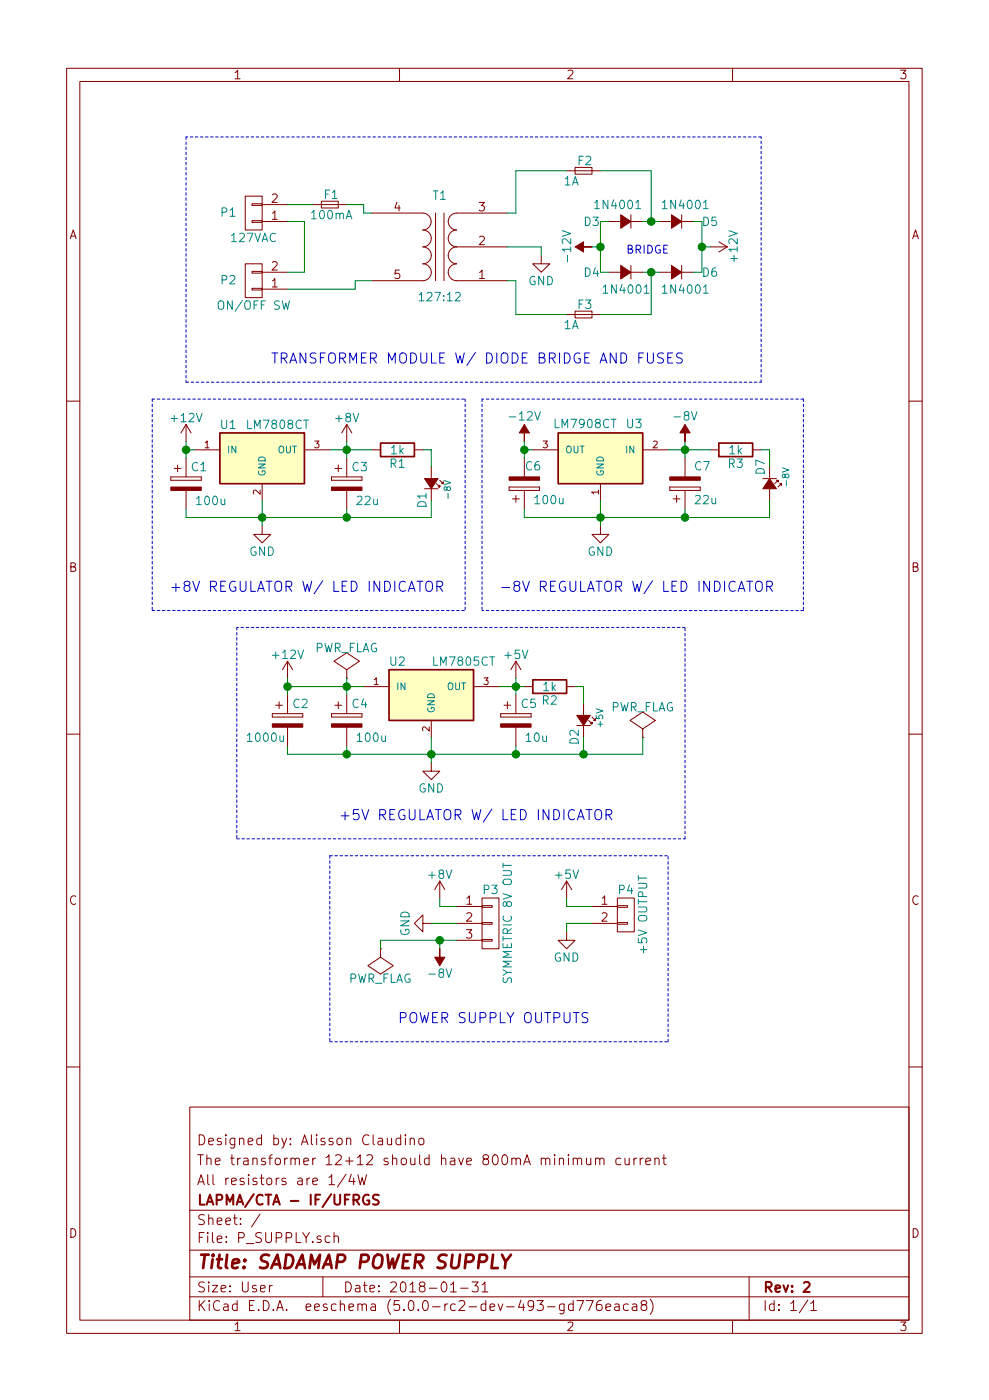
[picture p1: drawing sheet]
EESchema Schematic File Version 4
LIBS:P_SUPPLY-cache
EELAYER 26 0
EELAYER END
$Descr User 5846 8268
encoding utf-8
Sheet 1 1
Title "SADAMAP POWER SUPPLY"
Date "2018-01-31"
Rev "2"
Comp "LAPMA/CTA - IF/UFRGS"
Comment1 "All resistors are 1/4W"
Comment2 "The transformer 12+12 should have 800mA minimum current"
Comment3 "Designed by: Alisson Claudino"
Comment4 ""
$EndDescr
$Comp
L P_SUPPLY-rescue:CONN_01X02 P1
U 1 1
P 1500 1250
F 0 "P1" H 1650 1250 50  0000 C CNN
F 1 "127VAC" H 1500 1400 50  0000 C CNN
F 2 "Connectors:bornier2" H 1500 1250 50  0001 C CNN
F 3 "" H 1500 1250 50  0000 C CNN
	1    1500 1250
	-1   0    0    1   
$EndComp
$Comp
L P_SUPPLY-rescue:F_Small F2
U 1 1
P 3450 1000
F 0 "F2" H 3410 1060 50  0000 L CNN
F 1 "1A" H 3330 940 50  0000 L CNN
F 2 "Fuse_Holders_and_Fuses:Fuseholder5x20_horiz_SemiClosed_Casing10x25mm" H 3450 1000 50  0001 C CNN
F 3 "" H 3450 1000 50  0000 C CNN
	1    3450 1000
	1    0    0    -1  
$EndComp
$Comp
L P_SUPPLY-rescue:GND #PWR01
U 1 1
P 3200 1500
F 0 "#PWR01" H 3200 1250 50  0001 C CNN
F 1 "GND" H 3200 1350 50  0000 C CNN
F 2 "" H 3200 1500 50  0000 C CNN
F 3 "" H 3200 1500 50  0000 C CNN
	1    3200 1500
	1    0    0    -1  
$EndComp
$Comp
L P_SUPPLY-rescue:CP C2
U 1 1
P 1700 4250
F 0 "C2" H 1725 4350 50  0000 L CNN
F 1 "1000u" H 1450 4150 50  0000 L CNN
F 2 "Capacitors_THT:CP_Radial_D10.0mm_P5.00mm" H 1738 4100 50  0001 C CNN
F 3 "" H 1700 4250 50  0000 C CNN
	1    1700 4250
	1    0    0    -1  
$EndComp
$Comp
L P_SUPPLY-rescue:GND #PWR02
U 1 1
P 2550 4500
F 0 "#PWR02" H 2550 4250 50  0001 C CNN
F 1 "GND" H 2550 4350 50  0000 C CNN
F 2 "" H 2550 4500 50  0000 C CNN
F 3 "" H 2550 4500 50  0000 C CNN
	1    2550 4500
	1    0    0    -1  
$EndComp
$Comp
L P_SUPPLY-rescue:CP C4
U 1 1
P 2050 4250
F 0 "C4" H 2075 4350 50  0000 L CNN
F 1 "100u" H 2100 4150 50  0000 L CNN
F 2 "Capacitors_THT:C_Rect_L7.0mm_W2.0mm_P5.00mm" H 2088 4100 50  0001 C CNN
F 3 "" H 2050 4250 50  0000 C CNN
	1    2050 4250
	1    0    0    -1  
$EndComp
$Comp
L P_SUPPLY-rescue:CP C5
U 1 1
P 3050 4250
F 0 "C5" H 3075 4350 50  0000 L CNN
F 1 "10u" H 3100 4150 50  0000 L CNN
F 2 "Capacitors_THT:CP_Radial_D5.0mm_P2.50mm" H 3088 4100 50  0001 C CNN
F 3 "" H 3050 4250 50  0000 C CNN
	1    3050 4250
	1    0    0    -1  
$EndComp
$Comp
L P_SUPPLY-rescue:+5V #PWR03
U 1 1
P 3050 4000
F 0 "#PWR03" H 3050 3850 50  0001 C CNN
F 1 "+5V" H 3050 4140 50  0000 C CNN
F 2 "" H 3050 4000 50  0000 C CNN
F 3 "" H 3050 4000 50  0000 C CNN
	1    3050 4000
	1    0    0    -1  
$EndComp
$Comp
L P_SUPPLY-rescue:PWR_FLAG #FLG04
U 1 1
P 2050 4000
F 0 "#FLG04" H 2050 4095 50  0001 C CNN
F 1 "PWR_FLAG" H 2050 4180 50  0000 C CNN
F 2 "" H 2050 4000 50  0000 C CNN
F 3 "" H 2050 4000 50  0000 C CNN
	1    2050 4000
	1    0    0    -1  
$EndComp
$Comp
L P_SUPPLY-rescue:PWR_FLAG #FLG05
U 1 1
P 3800 4350
F 0 "#FLG05" H 3800 4445 50  0001 C CNN
F 1 "PWR_FLAG" H 3800 4530 50  0000 C CNN
F 2 "" H 3800 4350 50  0000 C CNN
F 3 "" H 3800 4350 50  0000 C CNN
	1    3800 4350
	1    0    0    -1  
$EndComp
$Comp
L P_SUPPLY-rescue:Led_Small D2
U 1 1
P 3450 4250
F 0 "D2" H 3300 4200 50  0000 L CNN
F 1 "+5V" H 3400 4350 39  0000 L CNN
F 2 "LEDs:LED_D5.0mm" V 3450 4250 50  0001 C CNN
F 3 "" V 3450 4250 50  0000 C CNN
	1    3450 4250
	0    1    -1   0   
$EndComp
$Comp
L P_SUPPLY-rescue:R R2
U 1 1
P 3250 4050
F 0 "R2" V 3330 4050 50  0000 C CNN
F 1 "1k" V 3250 4050 50  0000 C CNN
F 2 "w_pth_resistors:RC03" V 3180 4050 50  0001 C CNN
F 3 "" H 3250 4050 50  0000 C CNN
	1    3250 4050
	0    -1   1    0   
$EndComp
$Comp
L P_SUPPLY-rescue:F_Small F1
U 1 1
P 1950 1200
F 0 "F1" H 1910 1260 50  0000 L CNN
F 1 "100mA" H 1830 1140 50  0000 L CNN
F 2 "Fuse_Holders_and_Fuses:Fuseholder5x20_horiz_SemiClosed_Casing10x25mm" H 1950 1200 50  0001 C CNN
F 3 "" H 1950 1200 50  0000 C CNN
	1    1950 1200
	1    0    0    -1  
$EndComp
$Comp
L P_SUPPLY-rescue:CONN_01X02 P2
U 1 1
P 1500 1650
F 0 "P2" H 1650 1650 50  0000 C CNN
F 1 "ON/OFF SW" H 1500 1800 50  0000 C CNN
F 2 "Connectors:bornier2" H 1500 1650 50  0001 C CNN
F 3 "" H 1500 1650 50  0000 C CNN
	1    1500 1650
	-1   0    0    1   
$EndComp
$Comp
L P_SUPPLY-rescue:D_Small D3
U 1 1
P 3700 1300
F 0 "D3" H 3850 1300 50  0000 L CNN
F 1 "1N4001" H 3600 1400 50  0000 L CNN
F 2 "Diodes_THT:D_DO-35_SOD27_P7.62mm_Horizontal" V 3700 1300 50  0001 C CNN
F 3 "" V 3700 1300 50  0000 C CNN
	1    3700 1300
	-1   0    0    -1  
$EndComp
$Comp
L P_SUPPLY-rescue:D_Small D5
U 1 1
P 4000 1300
F 0 "D5" H 3750 1300 50  0000 L CNN
F 1 "1N4001" H 3800 1400 50  0000 L CNN
F 2 "Diodes_THT:D_DO-35_SOD27_P7.62mm_Horizontal" V 4000 1300 50  0001 C CNN
F 3 "" V 4000 1300 50  0000 C CNN
	1    4000 1300
	-1   0    0    -1  
$EndComp
$Comp
L P_SUPPLY-rescue:D_Small D4
U 1 1
P 3700 1600
F 0 "D4" H 3850 1600 50  0000 L CNN
F 1 "1N4001" H 3550 1500 50  0000 L CNN
F 2 "Diodes_THT:D_DO-35_SOD27_P7.62mm_Horizontal" V 3700 1600 50  0001 C CNN
F 3 "" V 3700 1600 50  0000 C CNN
	1    3700 1600
	-1   0    0    -1  
$EndComp
$Comp
L P_SUPPLY-rescue:D_Small D6
U 1 1
P 4000 1600
F 0 "D6" H 3750 1600 50  0000 L CNN
F 1 "1N4001" H 3800 1500 50  0000 L CNN
F 2 "Diodes_THT:D_DO-35_SOD27_P7.62mm_Horizontal" V 4000 1600 50  0001 C CNN
F 3 "" V 4000 1600 50  0000 C CNN
	1    4000 1600
	-1   0    0    -1  
$EndComp
Text Notes 3700 1500 0    47   ~ 0
BRIDGE\n
$Comp
L P_SUPPLY-rescue:LM7805CT U2
U 1 1
P 2550 4100
F 0 "U2" H 2350 4300 50  0000 C CNN
F 1 "LM7805CT" H 2550 4300 50  0000 L CNN
F 2 "Power_Integrations:TO-220" H 2550 4200 50  0001 C CIN
F 3 "" H 2550 4100 50  0000 C CNN
	1    2550 4100
	1    0    0    -1  
$EndComp
$Comp
L P_SUPPLY-rescue:+12V #PWR06
U 1 1
P 4200 1450
F 0 "#PWR06" H 4200 1300 50  0001 C CNN
F 1 "+12V" H 4200 1590 50  0000 C CNN
F 2 "" H 4200 1450 50  0000 C CNN
F 3 "" H 4200 1450 50  0000 C CNN
	1    4200 1450
	0    1    1    0   
$EndComp
$Comp
L P_SUPPLY-rescue:+12V #PWR07
U 1 1
P 1700 4000
F 0 "#PWR07" H 1700 3850 50  0001 C CNN
F 1 "+12V" H 1700 4140 50  0000 C CNN
F 2 "" H 1700 4000 50  0000 C CNN
F 3 "" H 1700 4000 50  0000 C CNN
	1    1700 4000
	1    0    0    -1  
$EndComp
$Comp
L P_SUPPLY-rescue:LM7808CT U1
U 1 1
P 1550 2700
F 0 "U1" H 1350 2900 50  0000 C CNN
F 1 "LM7808CT" H 1450 2900 50  0000 L CNN
F 2 "Power_Integrations:TO-220" H 1550 2800 50  0001 C CIN
F 3 "" H 1550 2700 50  0000 C CNN
	1    1550 2700
	1    0    0    -1  
$EndComp
$Comp
L P_SUPPLY-rescue:+12V #PWR08
U 1 1
P 1100 2600
F 0 "#PWR08" H 1100 2450 50  0001 C CNN
F 1 "+12V" H 1100 2740 50  0000 C CNN
F 2 "" H 1100 2600 50  0000 C CNN
F 3 "" H 1100 2600 50  0000 C CNN
	1    1100 2600
	1    0    0    -1  
$EndComp
$Comp
L P_SUPPLY-rescue:GND #PWR09
U 1 1
P 1550 3100
F 0 "#PWR09" H 1550 2850 50  0001 C CNN
F 1 "GND" H 1550 2950 50  0000 C CNN
F 2 "" H 1550 3100 50  0000 C CNN
F 3 "" H 1550 3100 50  0000 C CNN
	1    1550 3100
	1    0    0    -1  
$EndComp
$Comp
L P_SUPPLY-rescue:CP C3
U 1 1
P 2050 2850
F 0 "C3" H 2075 2950 50  0000 L CNN
F 1 "22u" H 2100 2750 50  0000 L CNN
F 2 "Capacitors_THT:CP_Radial_D5.0mm_P2.50mm" H 2088 2700 50  0001 C CNN
F 3 "" H 2050 2850 50  0000 C CNN
	1    2050 2850
	1    0    0    -1  
$EndComp
$Comp
L P_SUPPLY-rescue:+8V #PWR010
U 1 1
P 2050 2600
F 0 "#PWR010" H 2050 2450 50  0001 C CNN
F 1 "+8V" H 2050 2740 50  0000 C CNN
F 2 "" H 2050 2600 50  0000 C CNN
F 3 "" H 2050 2600 50  0000 C CNN
	1    2050 2600
	1    0    0    -1  
$EndComp
$Comp
L P_SUPPLY-rescue:TRANSFO4 T1
U 1 1
P 2600 1450
F 0 "T1" H 2600 1150 50  0000 C CNN
F 1 "127:12" H 2600 1750 50  0000 C CNN
F 2 "Transformers_THT:12V_transformer-3T" H 2600 1450 50  0001 C CNN
F 3 "" H 2600 1450 50  0000 C CNN
	1    2600 1450
	-1   0    0    1   
$EndComp
$Comp
L P_SUPPLY-rescue:-12V #PWR14
U 1 1
P 3500 1450
F 0 "#PWR14" H 3500 1550 50  0001 C CNN
F 1 "-12V" H 3500 1600 50  0000 C CNN
F 2 "" H 3500 1450 50  0000 C CNN
F 3 "" H 3500 1450 50  0000 C CNN
	1    3500 1450
	0    -1   -1   0   
$EndComp
$Comp
L P_SUPPLY-rescue:CP C1
U 1 1
P 1100 2850
F 0 "C1" H 1125 2950 50  0000 L CNN
F 1 "100u" H 1150 2750 50  0000 L CNN
F 2 "Capacitors_THT:C_Rect_L7.0mm_W2.0mm_P5.00mm" H 1138 2700 50  0001 C CNN
F 3 "" H 1100 2850 50  0000 C CNN
	1    1100 2850
	1    0    0    -1  
$EndComp
$Comp
L P_SUPPLY-rescue:GND #PWR011
U 1 1
P 3550 3100
F 0 "#PWR011" H 3550 2850 50  0001 C CNN
F 1 "GND" H 3550 2950 50  0000 C CNN
F 2 "" H 3550 3100 50  0000 C CNN
F 3 "" H 3550 3100 50  0000 C CNN
	1    3550 3100
	1    0    0    -1  
$EndComp
$Comp
L P_SUPPLY-rescue:CP C7
U 1 1
P 4050 2850
F 0 "C7" H 4100 2750 50  0000 L CNN
F 1 "22u" H 4100 2950 50  0000 L CNN
F 2 "Capacitors_THT:CP_Radial_D5.0mm_P2.50mm" H 4088 2700 50  0001 C CNN
F 3 "" H 4050 2850 50  0000 C CNN
	1    4050 2850
	1    0    0    1   
$EndComp
$Comp
L P_SUPPLY-rescue:CP C6
U 1 1
P 3100 2850
F 0 "C6" H 3100 2750 50  0000 L CNN
F 1 "100u" H 3150 2950 50  0000 L CNN
F 2 "Capacitors_THT:C_Rect_L7.0mm_W2.0mm_P5.00mm" H 3138 2700 50  0001 C CNN
F 3 "" H 3100 2850 50  0000 C CNN
	1    3100 2850
	1    0    0    1   
$EndComp
$Comp
L P_SUPPLY-rescue:LM7908CT U3
U 1 1
P 3550 2700
F 0 "U3" H 3350 2500 50  0000 C CNN
F 1 "LM7908CT" H 3450 2500 50  0000 L CNN
F 2 "Power_Integrations:TO-220" H 3550 2600 50  0001 C CIN
F 3 "" H 3550 2700 50  0000 C CNN
	1    3550 2700
	-1   0    0    1   
$EndComp
$Comp
L P_SUPPLY-rescue:-12V #PWR10
U 1 1
P 3100 2600
F 0 "#PWR10" H 3100 2700 50  0001 C CNN
F 1 "-12V" H 3100 2750 50  0000 C CNN
F 2 "" H 3100 2600 50  0000 C CNN
F 3 "" H 3100 2600 50  0000 C CNN
	1    3100 2600
	1    0    0    -1  
$EndComp
$Comp
L P_SUPPLY-rescue:-8V #PWR16
U 1 1
P 4050 2600
F 0 "#PWR16" H 4050 2700 50  0001 C CNN
F 1 "-8V" H 4050 2750 50  0000 C CNN
F 2 "" H 4050 2600 50  0000 C CNN
F 3 "" H 4050 2600 50  0000 C CNN
	1    4050 2600
	1    0    0    -1  
$EndComp
$Comp
L P_SUPPLY-rescue:F_Small F3
U 1 1
P 3450 1850
F 0 "F3" H 3410 1910 50  0000 L CNN
F 1 "1A" H 3330 1790 50  0000 L CNN
F 2 "Fuse_Holders_and_Fuses:Fuseholder5x20_horiz_SemiClosed_Casing10x25mm" H 3450 1850 50  0001 C CNN
F 3 "" H 3450 1850 50  0000 C CNN
	1    3450 1850
	1    0    0    -1  
$EndComp
$Comp
L P_SUPPLY-rescue:Led_Small D7
U 1 1
P 4550 2850
F 0 "D7" H 4400 2800 50  0000 L CNN
F 1 "-8V" H 4450 2950 39  0000 L CNN
F 2 "LEDs:LED_D5.0mm" V 4550 2850 50  0001 C CNN
F 3 "" V 4550 2850 50  0000 C CNN
	1    4550 2850
	0    1    1    0   
$EndComp
$Comp
L P_SUPPLY-rescue:R R3
U 1 1
P 4350 2650
F 0 "R3" V 4430 2650 50  0000 C CNN
F 1 "1k" V 4350 2650 50  0000 C CNN
F 2 "w_pth_resistors:RC03" V 4280 2650 50  0001 C CNN
F 3 "" H 4350 2650 50  0000 C CNN
	1    4350 2650
	0    -1   1    0   
$EndComp
$Comp
L P_SUPPLY-rescue:Led_Small D1
U 1 1
P 2550 2850
F 0 "D1" H 2400 2800 50  0000 L CNN
F 1 "-8V" H 2450 2950 39  0000 L CNN
F 2 "LEDs:LED_D5.0mm" V 2550 2850 50  0001 C CNN
F 3 "" V 2550 2850 50  0000 C CNN
	1    2550 2850
	0    1    -1   0   
$EndComp
$Comp
L P_SUPPLY-rescue:R R1
U 1 1
P 2350 2650
F 0 "R1" V 2430 2650 50  0000 C CNN
F 1 "1k" V 2350 2650 50  0000 C CNN
F 2 "w_pth_resistors:RC03" V 2280 2650 50  0001 C CNN
F 3 "" H 2350 2650 50  0000 C CNN
	1    2350 2650
	0    -1   1    0   
$EndComp
Wire Wire Line
	3000 1650 3050 1650
Wire Wire Line
	3050 1650 3050 1850
Wire Wire Line
	3050 1250 3000 1250
Wire Wire Line
	3050 1000 3050 1250
Wire Wire Line
	1700 4050 2050 4050
Wire Wire Line
	2550 4350 2550 4450
Wire Wire Line
	2050 4000 2050 4050
Connection ~ 2050 4050
Wire Wire Line
	2050 4400 2050 4450
Connection ~ 2050 4450
Wire Wire Line
	3050 4000 3050 4050
Wire Wire Line
	2950 4050 3050 4050
Wire Wire Line
	3050 4450 3050 4400
Connection ~ 2550 4450
Connection ~ 3050 4050
Wire Wire Line
	1700 4400 1700 4450
Connection ~ 3050 4450
Wire Wire Line
	3450 4150 3450 4050
Wire Wire Line
	3450 4050 3400 4050
Wire Wire Line
	3450 4450 3450 4350
Wire Wire Line
	2100 1650 2200 1650
Wire Wire Line
	1800 1600 1700 1600
Wire Wire Line
	3800 1300 3850 1300
Connection ~ 3850 1300
Wire Wire Line
	3600 1300 3550 1300
Wire Wire Line
	3550 1300 3550 1450
Wire Wire Line
	3550 1600 3600 1600
Wire Wire Line
	3800 1600 3850 1600
Wire Wire Line
	4150 1600 4100 1600
Wire Wire Line
	4150 1300 4150 1450
Wire Wire Line
	4150 1300 4100 1300
Wire Wire Line
	4200 1450 4150 1450
Connection ~ 4150 1450
Wire Wire Line
	3500 1450 3550 1450
Connection ~ 3550 1450
Connection ~ 3850 1600
Wire Wire Line
	3850 1850 3850 1600
Wire Wire Line
	3550 1000 3850 1000
Wire Wire Line
	3850 1000 3850 1300
Wire Wire Line
	1700 1700 2100 1700
Wire Wire Line
	2100 1700 2100 1650
Wire Wire Line
	1100 2600 1100 2650
Wire Wire Line
	1100 2650 1150 2650
Wire Wire Line
	1550 2950 1550 3050
Wire Wire Line
	1100 3050 1550 3050
Wire Wire Line
	2050 3050 2050 3000
Connection ~ 1550 3050
Wire Wire Line
	2050 2600 2050 2650
Wire Wire Line
	1950 2650 2050 2650
Connection ~ 2050 2650
Wire Wire Line
	3200 1500 3200 1450
Wire Wire Line
	3200 1450 3000 1450
Wire Wire Line
	3050 1000 3350 1000
Connection ~ 1100 2650
Wire Wire Line
	1100 3000 1100 3050
Wire Wire Line
	3100 2600 3100 2650
Wire Wire Line
	3100 2650 3150 2650
Wire Wire Line
	3550 2950 3550 3050
Wire Wire Line
	4050 3050 4050 3000
Connection ~ 3550 3050
Wire Wire Line
	4050 2600 4050 2650
Wire Wire Line
	3950 2650 4050 2650
Connection ~ 4050 2650
Connection ~ 3100 2650
Wire Wire Line
	3050 1850 3350 1850
Wire Wire Line
	3550 1850 3850 1850
Wire Wire Line
	4550 2750 4550 2650
Wire Wire Line
	4550 2650 4500 2650
Wire Wire Line
	4550 3050 4550 2950
Wire Wire Line
	1700 4450 2050 4450
Wire Wire Line
	3800 4450 3800 4350
Connection ~ 3450 4450
Wire Wire Line
	3100 3050 3550 3050
Connection ~ 4050 3050
Wire Wire Line
	3100 3000 3100 3050
Wire Wire Line
	2550 2750 2550 2650
Wire Wire Line
	2550 2650 2500 2650
Wire Wire Line
	2550 3050 2550 2950
Connection ~ 2050 3050
Wire Wire Line
	1700 4000 1700 4050
Connection ~ 1700 4050
Wire Wire Line
	1700 1200 1850 1200
Wire Wire Line
	2050 1200 2150 1200
Wire Wire Line
	2150 1200 2150 1250
Wire Wire Line
	2150 1250 2200 1250
Wire Wire Line
	1800 1600 1800 1300
Wire Wire Line
	1800 1300 1700 1300
Text Notes 1600 2150 0    60   ~ 0
TRANSFORMER MODULE W/ DIODE BRIDGE AND FUSES\n
Wire Notes Line
	1100 800  1100 2250
Wire Notes Line
	1100 2250 4500 2250
Wire Notes Line
	4500 2250 4500 800 
Wire Notes Line
	4500 800  1100 800 
Text Notes 2000 4850 0    60   ~ 0
+5V REGULATOR W/ LED INDICATOR
Wire Notes Line
	1400 4950 4050 4950
Wire Notes Line
	4050 4950 4050 3700
Wire Notes Line
	4050 3700 1400 3700
Wire Notes Line
	1400 3700 1400 4950
Text Notes 1000 3500 0    60   ~ 0
+8V REGULATOR W/ LED INDICATOR\n
Text Notes 2950 3500 0    60   ~ 0
-8V REGULATOR W/ LED INDICATOR
Wire Notes Line
	2750 2350 2750 3600
Wire Notes Line
	900  2350 900  3600
Wire Notes Line
	900  2350 2750 2350
Wire Notes Line
	2850 2350 2850 3600
Wire Notes Line
	4750 2350 4750 3600
Wire Notes Line
	4750 2350 2850 2350
$Comp
L P_SUPPLY-rescue:CONN_01X02 P4
U 1 1
P 3700 5400
F 0 "P4" H 3700 5550 50  0000 C CNN
F 1 "+5V OUTPUT" V 3800 5400 50  0000 C CNN
F 2 "Connectors:bornier2" H 3700 5400 50  0001 C CNN
F 3 "" H 3700 5400 50  0000 C CNN
	1    3700 5400
	1    0    0    -1  
$EndComp
$Comp
L P_SUPPLY-rescue:+5V #PWR012
U 1 1
P 3350 5300
F 0 "#PWR012" H 3350 5150 50  0001 C CNN
F 1 "+5V" H 3350 5440 50  0000 C CNN
F 2 "" H 3350 5300 50  0000 C CNN
F 3 "" H 3350 5300 50  0000 C CNN
	1    3350 5300
	1    0    0    -1  
$EndComp
Wire Wire Line
	3350 5300 3350 5350
Wire Wire Line
	3350 5350 3500 5350
$Comp
L P_SUPPLY-rescue:GND #PWR013
U 1 1
P 3350 5500
F 0 "#PWR013" H 3350 5250 50  0001 C CNN
F 1 "GND" H 3350 5350 50  0000 C CNN
F 2 "" H 3350 5500 50  0000 C CNN
F 3 "" H 3350 5500 50  0000 C CNN
	1    3350 5500
	1    0    0    -1  
$EndComp
Wire Wire Line
	3350 5500 3350 5450
Wire Wire Line
	3350 5450 3500 5450
$Comp
L P_SUPPLY-rescue:CONN_01X03 P3
U 1 1
P 2900 5450
F 0 "P3" H 2900 5650 50  0000 C CNN
F 1 "SYMMETRIC 8V OUT" V 3000 5450 50  0000 C CNN
F 2 "Connectors:bornier3" H 2900 5450 50  0001 C CNN
F 3 "" H 2900 5450 50  0000 C CNN
	1    2900 5450
	1    0    0    -1  
$EndComp
Wire Wire Line
	2600 5600 2600 5550
Wire Wire Line
	2250 5550 2600 5550
$Comp
L P_SUPPLY-rescue:GND #PWR014
U 1 1
P 2550 5450
F 0 "#PWR014" H 2550 5200 50  0001 C CNN
F 1 "GND" H 2550 5300 50  0000 C CNN
F 2 "" H 2550 5450 50  0000 C CNN
F 3 "" H 2550 5450 50  0000 C CNN
	1    2550 5450
	0    1    1    0   
$EndComp
Wire Wire Line
	2550 5450 2700 5450
$Comp
L P_SUPPLY-rescue:-8V #PWR8
U 1 1
P 2600 5600
F 0 "#PWR8" H 2600 5700 50  0001 C CNN
F 1 "-8V" H 2600 5750 50  0000 C CNN
F 2 "" H 2600 5600 50  0000 C CNN
F 3 "" H 2600 5600 50  0000 C CNN
	1    2600 5600
	-1   0    0    1   
$EndComp
$Comp
L P_SUPPLY-rescue:+8V #PWR015
U 1 1
P 2600 5300
F 0 "#PWR015" H 2600 5150 50  0001 C CNN
F 1 "+8V" H 2600 5440 50  0000 C CNN
F 2 "" H 2600 5300 50  0000 C CNN
F 3 "" H 2600 5300 50  0000 C CNN
	1    2600 5300
	1    0    0    -1  
$EndComp
Text Notes 2350 6050 0    60   ~ 0
POWER SUPPLY OUTPUTS
Wire Notes Line
	1950 5050 1950 6150
Wire Notes Line
	900  3600 2750 3600
Wire Notes Line
	4750 3600 2850 3600
$Comp
L P_SUPPLY-rescue:PWR_FLAG #FLG016
U 1 1
P 2250 5600
F 0 "#FLG016" H 2250 5695 50  0001 C CNN
F 1 "PWR_FLAG" H 2250 5780 50  0000 C CNN
F 2 "" H 2250 5600 50  0000 C CNN
F 3 "" H 2250 5600 50  0000 C CNN
	1    2250 5600
	-1   0    0    1   
$EndComp
Wire Wire Line
	2250 5600 2250 5550
Connection ~ 2600 5550
Wire Wire Line
	2600 5300 2600 5350
Wire Wire Line
	2600 5350 2700 5350
Wire Notes Line
	1950 6150 3950 6150
Wire Notes Line
	3950 6150 3950 5050
Wire Wire Line
	2050 4050 2150 4050
Wire Wire Line
	2050 4050 2050 4100
Wire Wire Line
	2050 4450 2550 4450
Wire Wire Line
	2550 4450 2550 4500
Wire Wire Line
	2550 4450 3050 4450
Wire Wire Line
	3050 4050 3050 4100
Wire Wire Line
	3050 4050 3100 4050
Wire Wire Line
	3050 4450 3450 4450
Wire Wire Line
	3850 1300 3900 1300
Wire Wire Line
	4150 1450 4150 1600
Wire Wire Line
	3550 1450 3550 1600
Wire Wire Line
	3850 1600 3900 1600
Wire Wire Line
	1550 3050 1550 3100
Wire Wire Line
	1550 3050 2050 3050
Wire Wire Line
	2050 2650 2050 2700
Wire Wire Line
	2050 2650 2200 2650
Wire Wire Line
	1100 2650 1100 2700
Wire Wire Line
	3550 3050 3550 3100
Wire Wire Line
	3550 3050 4050 3050
Wire Wire Line
	4050 2650 4050 2700
Wire Wire Line
	4050 2650 4200 2650
Wire Wire Line
	3100 2650 3100 2700
Wire Wire Line
	3450 4450 3800 4450
Wire Wire Line
	4050 3050 4550 3050
Wire Wire Line
	2050 3050 2550 3050
Wire Wire Line
	1700 4050 1700 4100
Wire Wire Line
	2600 5550 2700 5550
Wire Notes Line
	1950 5050 3950 5050
$EndSCHEMATC
